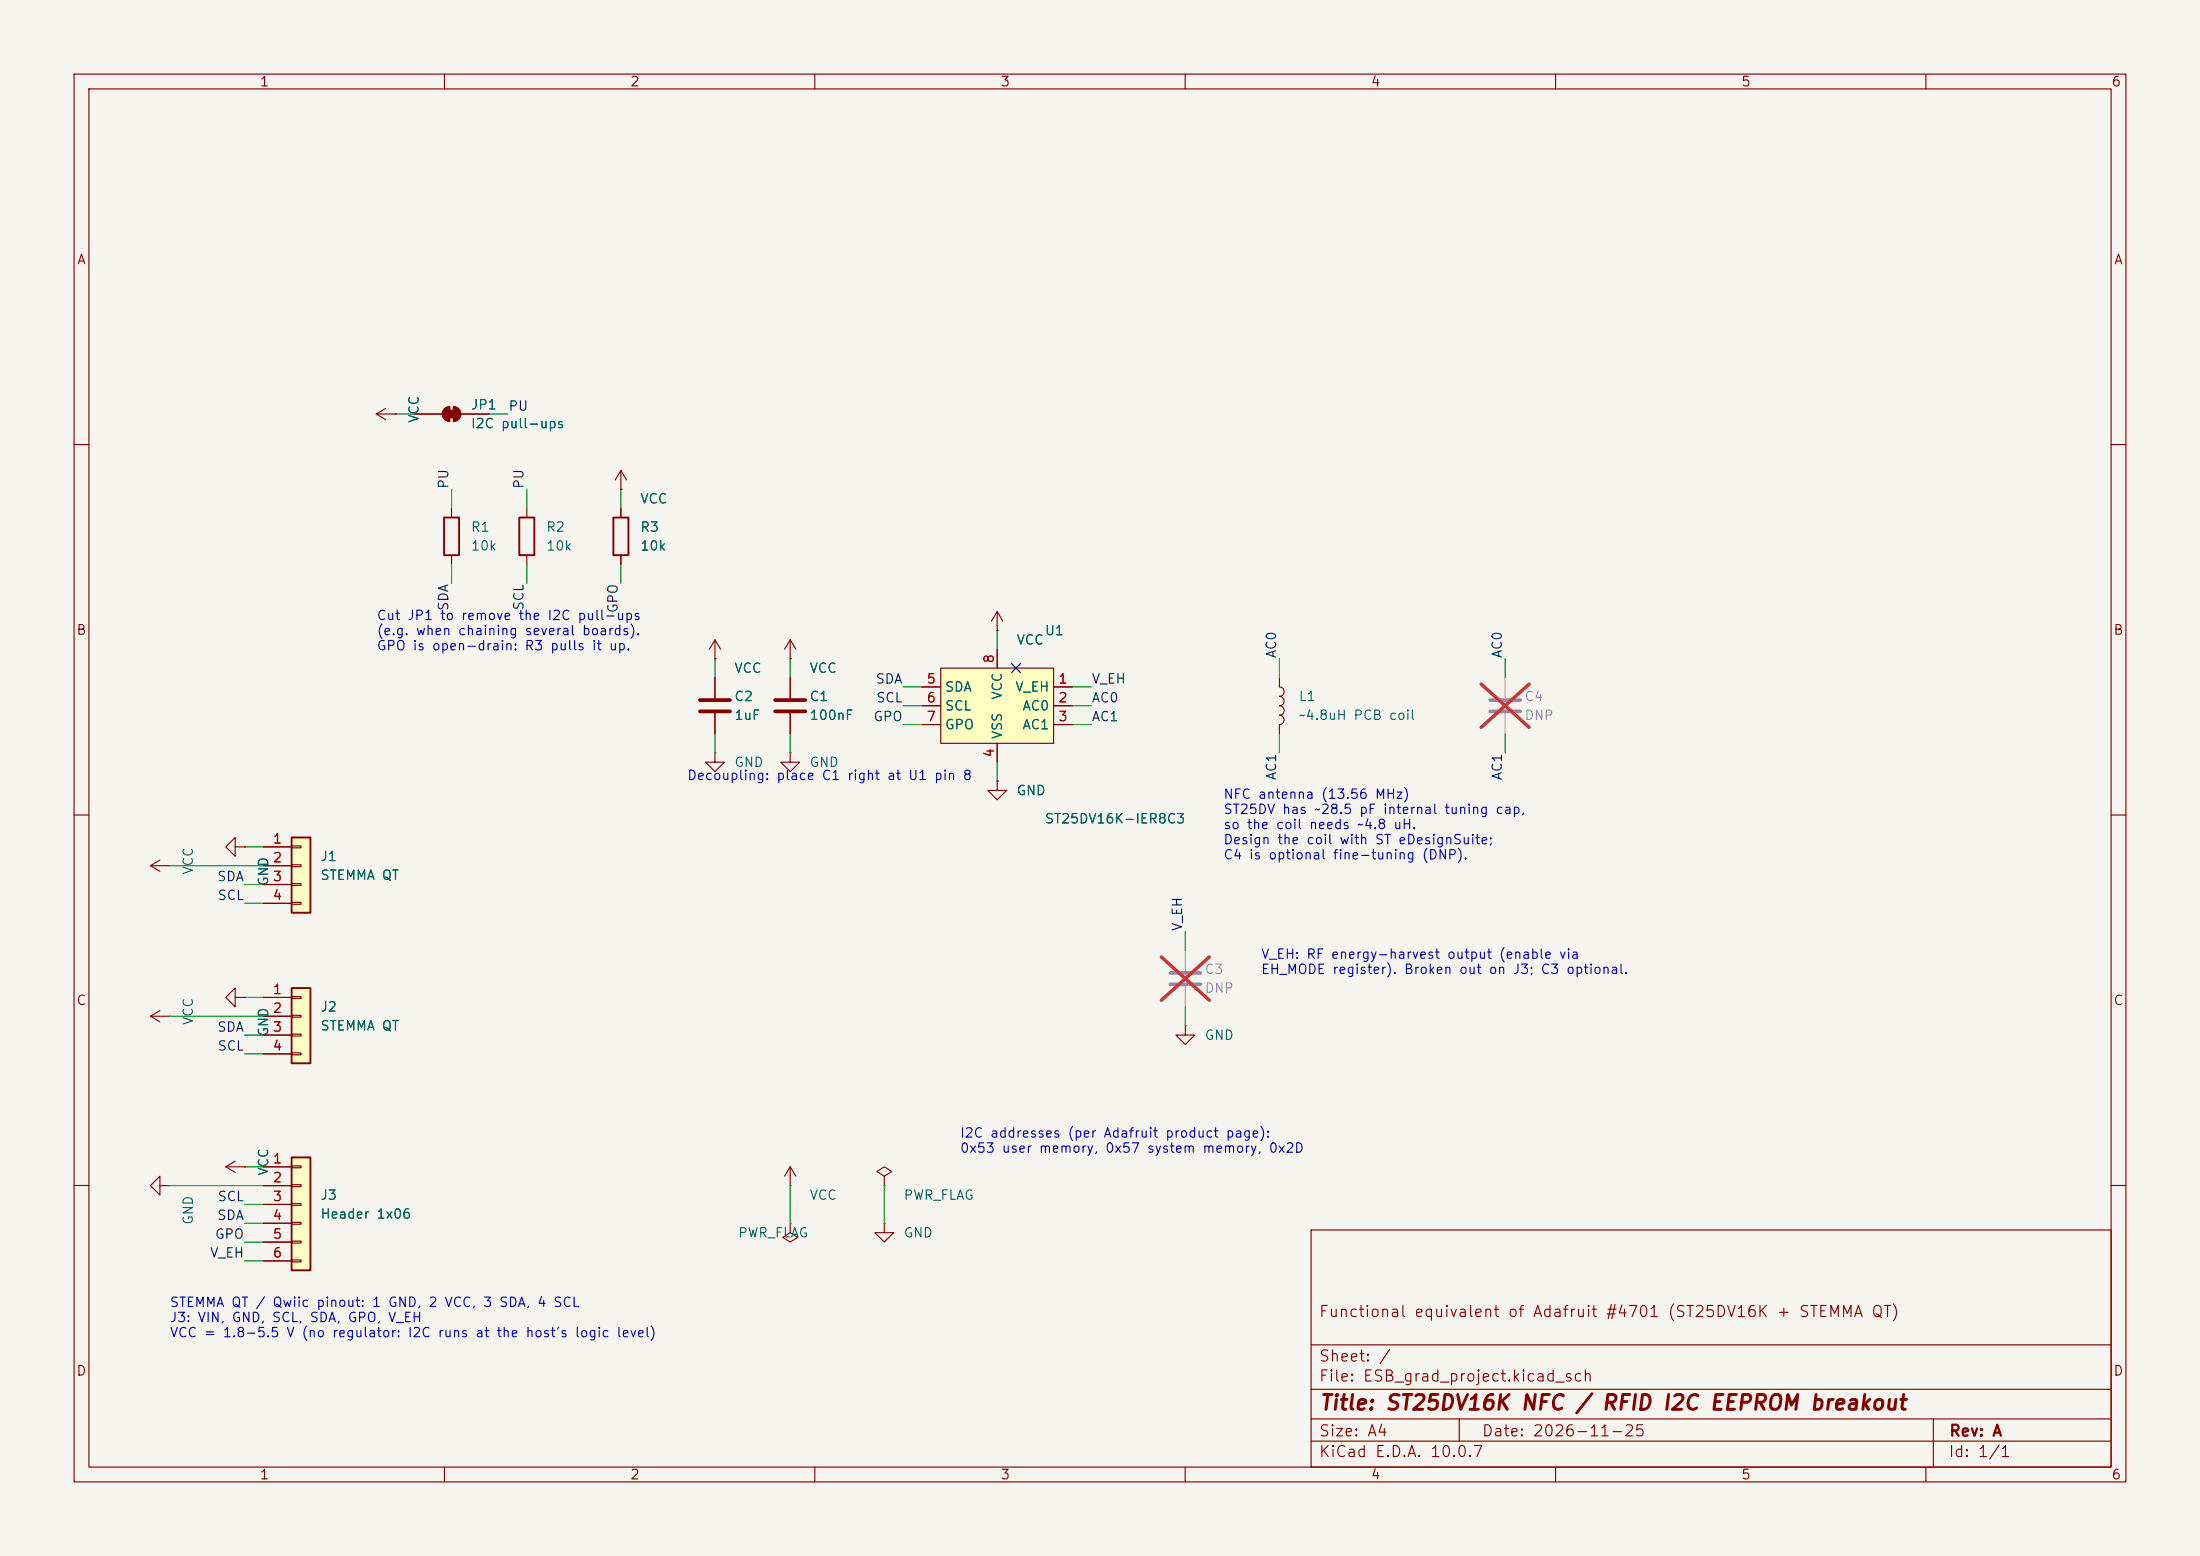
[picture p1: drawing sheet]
(kicad_sch
 (version 20260306)
 (generator "eeschema")
 (generator_version "10.0")
 (paper "A4")
 (title_block (title "ST25DV16K NFC / RFID I2C EEPROM breakout") (date "2026-11-25") (rev "A") (comment 1 "Functional equivalent of Adafruit #4701 (ST25DV16K + STEMMA QT)"))
 (lib_symbols
  (symbol "RF_NFC:ST25DV16K-IER8C3" (exclude_from_sim no) (in_bom yes) (on_board yes)
    (in_pos_files yes)
    (duplicate_pin_numbers_are_jumpers no)
    (property "Reference" "U" (at 6.35 6.35 0) (show_name no) (do_not_autoplace no) (effects (font (size 1.27 1.27))))
    (property "Value" "ST25DV16K-IER8C3" (at 10.795 -6.35 0) (show_name no) (do_not_autoplace no) (effects (font (size 1.27 1.27))))
    (property "Footprint" "Package_DFN_QFN:DFN-8-1EP_3x2mm_P0.5mm_EP1.36x1.46mm" (at 0 0 0) (show_name no) (do_not_autoplace no) (hide yes) (effects (font (size 1.27 1.27))))
    (property "Datasheet" "https://www.st.com/resource/en/datasheet/st25dv04k.pdf" (at 0 0 0) (show_name no) (do_not_autoplace no) (hide yes) (effects (font (size 1.27 1.27))))
    (property "Description" "Dynamic NFC/RFID tag IC with 16-Kbit EEPROM, UFDFPN-8" (at 0 0 0) (show_name no) (do_not_autoplace no) (hide yes) (effects (font (size 1.27 1.27))))
    (symbol "ST25DV16K-IER8C3_1_1"
    (rectangle (start -7.62 5.08) (end 7.62 -5.08) (stroke (width 0) (type default)) (fill (type background)))
    (pin power_out line (at 10.16 2.54 180) (length 2.54) (name "V_EH" (effects (font (size 1.27 1.27)))) (number "1" (effects (font (size 1.27 1.27)))))
    (pin passive line (at 10.16 0 180) (length 2.54) (name "AC0" (effects (font (size 1.27 1.27)))) (number "2" (effects (font (size 1.27 1.27)))))
    (pin passive line (at 10.16 -2.54 180) (length 2.54) (name "AC1" (effects (font (size 1.27 1.27)))) (number "3" (effects (font (size 1.27 1.27)))))
    (pin power_in line (at 0 -7.62 90) (length 2.54) (name "VSS" (effects (font (size 1.27 1.27)))) (number "4" (effects (font (size 1.27 1.27)))))
    (pin bidirectional line (at -10.16 2.54 0) (length 2.54) (name "SDA" (effects (font (size 1.27 1.27)))) (number "5" (effects (font (size 1.27 1.27)))))
    (pin input line (at -10.16 0 0) (length 2.54) (name "SCL" (effects (font (size 1.27 1.27)))) (number "6" (effects (font (size 1.27 1.27)))))
    (pin open_collector line (at -10.16 -2.54 0) (length 2.54) (name "GPO" (effects (font (size 1.27 1.27)))) (number "7" (effects (font (size 1.27 1.27)))))
    (pin power_in line (at 0 7.62 270) (length 2.54) (name "VCC" (effects (font (size 1.27 1.27)))) (number "8" (effects (font (size 1.27 1.27)))))
    (pin no_connect line (at 2.54 5.08 270) (length 2.54) (hide yes) (name "NC" (effects (font (size 1.27 1.27)))) (number "9" (effects (font (size 1.27 1.27))))))
    (embedded_fonts no))
  (symbol "power:GND"
    (power global)
    (pin_numbers (hide yes))
    (pin_names
    (offset 0) (hide yes)) (exclude_from_sim no) (in_bom yes) (on_board yes)
    (in_pos_files yes)
    (duplicate_pin_numbers_are_jumpers no)
    (property "Reference" "#PWR" (at 0 -6.35 0) (show_name no) (do_not_autoplace no) (hide yes) (effects (font (size 1.27 1.27))))
    (property "Value" "GND" (at 0 -3.81 0) (show_name no) (do_not_autoplace no) (effects (font (size 1.27 1.27))))
    (property "Footprint" "" (at 0 0 0) (show_name no) (do_not_autoplace no) (hide yes) (effects (font (size 1.27 1.27))))
    (property "Datasheet" "" (at 0 0 0) (show_name no) (do_not_autoplace no) (hide yes) (effects (font (size 1.27 1.27))))
    (property "Description" "Power symbol creates a global label with name \"GND\" , ground" (at 0 0 0) (show_name no) (do_not_autoplace no) (hide yes) (effects (font (size 1.27 1.27))))
    (symbol "GND_0_1"
    (polyline (pts (xy 0 0) (xy 0 -1.27) (xy 1.27 -1.27) (xy 0 -2.54) (xy -1.27 -1.27) (xy 0 -1.27)) (stroke (width 0) (type default)) (fill (type none))))
    (symbol "GND_1_1"
    (pin power_in line (at 0 0 270) (length 0) (name "" (effects (font (size 1.27 1.27)))) (number "1" (effects (font (size 1.27 1.27))))))
    (embedded_fonts no))
  (symbol "power:VCC"
    (power global)
    (pin_numbers (hide yes))
    (pin_names
    (offset 0) (hide yes)) (exclude_from_sim no) (in_bom yes) (on_board yes)
    (in_pos_files yes)
    (duplicate_pin_numbers_are_jumpers no)
    (property "Reference" "#PWR" (at 0 -3.81 0) (show_name no) (do_not_autoplace no) (hide yes) (effects (font (size 1.27 1.27))))
    (property "Value" "VCC" (at 0 3.556 0) (show_name no) (do_not_autoplace no) (effects (font (size 1.27 1.27))))
    (property "Footprint" "" (at 0 0 0) (show_name no) (do_not_autoplace no) (hide yes) (effects (font (size 1.27 1.27))))
    (property "Datasheet" "" (at 0 0 0) (show_name no) (do_not_autoplace no) (hide yes) (effects (font (size 1.27 1.27))))
    (property "Description" "Power symbol creates a global label with name \"VCC\"" (at 0 0 0) (show_name no) (do_not_autoplace no) (hide yes) (effects (font (size 1.27 1.27))))
    (symbol "VCC_0_1"
    (polyline (pts (xy -0.762 1.27) (xy 0 2.54)) (stroke (width 0) (type default)) (fill (type none)))
    (polyline (pts (xy 0 2.54) (xy 0.762 1.27)) (stroke (width 0) (type default)) (fill (type none)))
    (polyline (pts (xy 0 0) (xy 0 2.54)) (stroke (width 0) (type default)) (fill (type none))))
    (symbol "VCC_1_1"
    (pin power_in line (at 0 0 90) (length 0) (name "" (effects (font (size 1.27 1.27)))) (number "1" (effects (font (size 1.27 1.27))))))
    (embedded_fonts no))
  (symbol "Device:C"
    (pin_numbers (hide yes))
    (pin_names
    (offset 0.254)) (exclude_from_sim no) (in_bom yes) (on_board yes)
    (in_pos_files yes)
    (duplicate_pin_numbers_are_jumpers no)
    (property "Reference" "C" (at 0.635 2.54 0) (show_name no) (do_not_autoplace no) (effects (font (size 1.27 1.27)) (justify left)))
    (property "Value" "C" (at 0.635 -2.54 0) (show_name no) (do_not_autoplace no) (effects (font (size 1.27 1.27)) (justify left)))
    (property "Footprint" "" (at 0.9652 -3.81 0) (show_name no) (do_not_autoplace no) (hide yes) (effects (font (size 1.27 1.27))))
    (property "Datasheet" "" (at 0 0 0) (show_name no) (do_not_autoplace no) (hide yes) (effects (font (size 1.27 1.27))))
    (property "Description" "Unpolarized capacitor" (at 0 0 0) (show_name no) (do_not_autoplace no) (hide yes) (effects (font (size 1.27 1.27))))
    (symbol "C_0_1"
    (polyline (pts (xy -2.032 0.762) (xy 2.032 0.762)) (stroke (width 0.508) (type default)) (fill (type none)))
    (polyline (pts (xy -2.032 -0.762) (xy 2.032 -0.762)) (stroke (width 0.508) (type default)) (fill (type none))))
    (symbol "C_1_1"
    (pin passive line (at 0 3.81 270) (length 2.794) (name "" (effects (font (size 1.27 1.27)))) (number "1" (effects (font (size 1.27 1.27)))))
    (pin passive line (at 0 -3.81 90) (length 2.794) (name "" (effects (font (size 1.27 1.27)))) (number "2" (effects (font (size 1.27 1.27))))))
    (embedded_fonts no))
  (symbol "Device:L"
    (pin_numbers (hide yes))
    (pin_names
    (offset 1.016) (hide yes)) (exclude_from_sim no) (in_bom yes) (on_board yes)
    (in_pos_files yes)
    (duplicate_pin_numbers_are_jumpers no)
    (property "Reference" "L" (at -1.27 0 90) (show_name no) (do_not_autoplace no) (effects (font (size 1.27 1.27))))
    (property "Value" "L" (at 1.905 0 90) (show_name no) (do_not_autoplace no) (effects (font (size 1.27 1.27))))
    (property "Footprint" "" (at 0 0 0) (show_name no) (do_not_autoplace no) (hide yes) (effects (font (size 1.27 1.27))))
    (property "Datasheet" "" (at 0 0 0) (show_name no) (do_not_autoplace no) (hide yes) (effects (font (size 1.27 1.27))))
    (property "Description" "Inductor" (at 0 0 0) (show_name no) (do_not_autoplace no) (hide yes) (effects (font (size 1.27 1.27))))
    (symbol "L_0_1"
    (arc (start 0 2.54) (mid 0.6323 1.905) (end 0 1.27) (stroke (width 0) (type default)) (fill (type none)))
    (arc (start 0 1.27) (mid 0.6323 0.635) (end 0 0) (stroke (width 0) (type default)) (fill (type none)))
    (arc (start 0 0) (mid 0.6323 -0.635) (end 0 -1.27) (stroke (width 0) (type default)) (fill (type none)))
    (arc (start 0 -1.27) (mid 0.6323 -1.905) (end 0 -2.54) (stroke (width 0) (type default)) (fill (type none))))
    (symbol "L_1_1"
    (pin passive line (at 0 3.81 270) (length 1.27) (name "1" (effects (font (size 1.27 1.27)))) (number "1" (effects (font (size 1.27 1.27)))))
    (pin passive line (at 0 -3.81 90) (length 1.27) (name "2" (effects (font (size 1.27 1.27)))) (number "2" (effects (font (size 1.27 1.27))))))
    (embedded_fonts no))
  (symbol "Jumper:SolderJumper_2_Bridged"
    (pin_numbers (hide yes))
    (pin_names
    (offset 0) (hide yes)) (exclude_from_sim no) (in_bom no) (on_board yes)
    (in_pos_files yes)
    (duplicate_pin_numbers_are_jumpers no)
    (property "Reference" "JP" (at 0 2.032 0) (show_name no) (do_not_autoplace no) (effects (font (size 1.27 1.27))))
    (property "Value" "SolderJumper_2_Bridged" (at 0 -2.54 0) (show_name no) (do_not_autoplace no) (effects (font (size 1.27 1.27))))
    (property "Footprint" "" (at 0 0 0) (show_name no) (do_not_autoplace no) (hide yes) (effects (font (size 1.27 1.27))))
    (property "Datasheet" "" (at 0 -6.35 0) (show_name no) (do_not_autoplace no) (hide yes) (effects (font (size 1.27 1.27))))
    (property "Description" "Solder Jumper, 2-pole, closed/bridged" (at 0 -5.08 0) (show_name no) (do_not_autoplace no) (hide yes) (effects (font (size 1.27 1.27))))
    (symbol "SolderJumper_2_Bridged_0_1"
    (rectangle (start -0.508 0.508) (end 0.508 -0.508) (stroke (width 0.1524) (type default)) (fill (type outline)))
    (polyline (pts (xy -0.254 1.016) (xy -0.254 -1.016)) (stroke (width 0.1524) (type default)) (fill (type none)))
    (arc (start -0.254 -1.016) (mid -1.2656 0) (end -0.254 1.016) (stroke (width 0.1524) (type default)) (fill (type outline)))
    (arc (start 0.254 1.016) (mid 1.2656 0) (end 0.254 -1.016) (stroke (width 0.1524) (type default)) (fill (type outline)))
    (polyline (pts (xy 0.254 1.016) (xy 0.254 -1.016)) (stroke (width 0.1524) (type default)) (fill (type none))))
    (symbol "SolderJumper_2_Bridged_1_1"
    (pin passive line (at -5.08 0 0) (length 3.81) (name "A" (effects (font (size 1.27 1.27)))) (number "1" (effects (font (size 1.27 1.27)))))
    (pin passive line (at 5.08 0 180) (length 3.81) (name "B" (effects (font (size 1.27 1.27)))) (number "2" (effects (font (size 1.27 1.27))))))
    (embedded_fonts no))
  (symbol "Device:R"
    (pin_numbers (hide yes))
    (pin_names
    (offset 0)) (exclude_from_sim no) (in_bom yes) (on_board yes)
    (in_pos_files yes)
    (duplicate_pin_numbers_are_jumpers no)
    (property "Reference" "R" (at 2.032 0 90) (show_name no) (do_not_autoplace no) (effects (font (size 1.27 1.27))))
    (property "Value" "R" (at 0 0 90) (show_name no) (do_not_autoplace no) (effects (font (size 1.27 1.27))))
    (property "Footprint" "" (at -1.778 0 90) (show_name no) (do_not_autoplace no) (hide yes) (effects (font (size 1.27 1.27))))
    (property "Datasheet" "" (at 0 0 0) (show_name no) (do_not_autoplace no) (hide yes) (effects (font (size 1.27 1.27))))
    (property "Description" "Resistor" (at 0 0 0) (show_name no) (do_not_autoplace no) (hide yes) (effects (font (size 1.27 1.27))))
    (symbol "R_0_1"
    (rectangle (start -1.016 -2.54) (end 1.016 2.54) (stroke (width 0.254) (type default)) (fill (type none))))
    (symbol "R_1_1"
    (pin passive line (at 0 3.81 270) (length 1.27) (name "" (effects (font (size 1.27 1.27)))) (number "1" (effects (font (size 1.27 1.27)))))
    (pin passive line (at 0 -3.81 90) (length 1.27) (name "" (effects (font (size 1.27 1.27)))) (number "2" (effects (font (size 1.27 1.27))))))
    (embedded_fonts no))
  (symbol "Connector_Generic:Conn_01x04"
    (pin_names
    (offset 1.016) (hide yes)) (exclude_from_sim no) (in_bom yes) (on_board yes)
    (in_pos_files yes)
    (duplicate_pin_numbers_are_jumpers no)
    (property "Reference" "J" (at 0 5.08 0) (show_name no) (do_not_autoplace no) (effects (font (size 1.27 1.27))))
    (property "Value" "Conn_01x04" (at 0 -7.62 0) (show_name no) (do_not_autoplace no) (effects (font (size 1.27 1.27))))
    (property "Footprint" "" (at 0 0 0) (show_name no) (do_not_autoplace no) (hide yes) (effects (font (size 1.27 1.27))))
    (property "Datasheet" "" (at 0 0 0) (show_name no) (do_not_autoplace no) (hide yes) (effects (font (size 1.27 1.27))))
    (property "Description" "Generic connector, single row, 01x04, script generated (kicad-library-utils/schlib/autogen/connector/)" (at 0 0 0) (show_name no) (do_not_autoplace no) (hide yes) (effects (font (size 1.27 1.27))))
    (symbol "Conn_01x04_1_1"
    (rectangle (start -1.27 3.81) (end 1.27 -6.35) (stroke (width 0.254) (type default)) (fill (type background)))
    (rectangle (start -1.27 2.667) (end 0 2.413) (stroke (width 0.1524) (type default)) (fill (type none)))
    (rectangle (start -1.27 0.127) (end 0 -0.127) (stroke (width 0.1524) (type default)) (fill (type none)))
    (rectangle (start -1.27 -2.413) (end 0 -2.667) (stroke (width 0.1524) (type default)) (fill (type none)))
    (rectangle (start -1.27 -4.953) (end 0 -5.207) (stroke (width 0.1524) (type default)) (fill (type none)))
    (pin passive line (at -5.08 2.54 0) (length 3.81) (name "Pin_1" (effects (font (size 1.27 1.27)))) (number "1" (effects (font (size 1.27 1.27)))))
    (pin passive line (at -5.08 0 0) (length 3.81) (name "Pin_2" (effects (font (size 1.27 1.27)))) (number "2" (effects (font (size 1.27 1.27)))))
    (pin passive line (at -5.08 -2.54 0) (length 3.81) (name "Pin_3" (effects (font (size 1.27 1.27)))) (number "3" (effects (font (size 1.27 1.27)))))
    (pin passive line (at -5.08 -5.08 0) (length 3.81) (name "Pin_4" (effects (font (size 1.27 1.27)))) (number "4" (effects (font (size 1.27 1.27))))))
    (embedded_fonts no))
  (symbol "Connector_Generic:Conn_01x06"
    (pin_names
    (offset 1.016) (hide yes)) (exclude_from_sim no) (in_bom yes) (on_board yes)
    (in_pos_files yes)
    (duplicate_pin_numbers_are_jumpers no)
    (property "Reference" "J" (at 0 7.62 0) (show_name no) (do_not_autoplace no) (effects (font (size 1.27 1.27))))
    (property "Value" "Conn_01x06" (at 0 -10.16 0) (show_name no) (do_not_autoplace no) (effects (font (size 1.27 1.27))))
    (property "Footprint" "" (at 0 0 0) (show_name no) (do_not_autoplace no) (hide yes) (effects (font (size 1.27 1.27))))
    (property "Datasheet" "" (at 0 0 0) (show_name no) (do_not_autoplace no) (hide yes) (effects (font (size 1.27 1.27))))
    (property "Description" "Generic connector, single row, 01x06, script generated (kicad-library-utils/schlib/autogen/connector/)" (at 0 0 0) (show_name no) (do_not_autoplace no) (hide yes) (effects (font (size 1.27 1.27))))
    (symbol "Conn_01x06_1_1"
    (rectangle (start -1.27 6.35) (end 1.27 -8.89) (stroke (width 0.254) (type default)) (fill (type background)))
    (rectangle (start -1.27 5.207) (end 0 4.953) (stroke (width 0.1524) (type default)) (fill (type none)))
    (rectangle (start -1.27 2.667) (end 0 2.413) (stroke (width 0.1524) (type default)) (fill (type none)))
    (rectangle (start -1.27 0.127) (end 0 -0.127) (stroke (width 0.1524) (type default)) (fill (type none)))
    (rectangle (start -1.27 -2.413) (end 0 -2.667) (stroke (width 0.1524) (type default)) (fill (type none)))
    (rectangle (start -1.27 -4.953) (end 0 -5.207) (stroke (width 0.1524) (type default)) (fill (type none)))
    (rectangle (start -1.27 -7.493) (end 0 -7.747) (stroke (width 0.1524) (type default)) (fill (type none)))
    (pin passive line (at -5.08 5.08 0) (length 3.81) (name "Pin_1" (effects (font (size 1.27 1.27)))) (number "1" (effects (font (size 1.27 1.27)))))
    (pin passive line (at -5.08 2.54 0) (length 3.81) (name "Pin_2" (effects (font (size 1.27 1.27)))) (number "2" (effects (font (size 1.27 1.27)))))
    (pin passive line (at -5.08 0 0) (length 3.81) (name "Pin_3" (effects (font (size 1.27 1.27)))) (number "3" (effects (font (size 1.27 1.27)))))
    (pin passive line (at -5.08 -2.54 0) (length 3.81) (name "Pin_4" (effects (font (size 1.27 1.27)))) (number "4" (effects (font (size 1.27 1.27)))))
    (pin passive line (at -5.08 -5.08 0) (length 3.81) (name "Pin_5" (effects (font (size 1.27 1.27)))) (number "5" (effects (font (size 1.27 1.27)))))
    (pin passive line (at -5.08 -7.62 0) (length 3.81) (name "Pin_6" (effects (font (size 1.27 1.27)))) (number "6" (effects (font (size 1.27 1.27))))))
    (embedded_fonts no))
  (symbol "power:PWR_FLAG"
    (power global)
    (pin_numbers (hide yes))
    (pin_names
    (offset 0) (hide yes)) (exclude_from_sim no) (in_bom yes) (on_board yes)
    (in_pos_files yes)
    (duplicate_pin_numbers_are_jumpers no)
    (property "Reference" "#FLG" (at 0 1.905 0) (show_name no) (do_not_autoplace no) (hide yes) (effects (font (size 1.27 1.27))))
    (property "Value" "PWR_FLAG" (at 0 3.81 0) (show_name no) (do_not_autoplace no) (effects (font (size 1.27 1.27))))
    (property "Footprint" "" (at 0 0 0) (show_name no) (do_not_autoplace no) (hide yes) (effects (font (size 1.27 1.27))))
    (property "Datasheet" "" (at 0 0 0) (show_name no) (do_not_autoplace no) (hide yes) (effects (font (size 1.27 1.27))))
    (property "Description" "Special symbol for telling ERC where power comes from" (at 0 0 0) (show_name no) (do_not_autoplace no) (hide yes) (effects (font (size 1.27 1.27))))
    (symbol "PWR_FLAG_0_0"
    (pin power_out line (at 0 0 90) (length 0) (name "" (effects (font (size 1.27 1.27)))) (number "1" (effects (font (size 1.27 1.27))))))
    (symbol "PWR_FLAG_0_1"
    (polyline (pts (xy 0 0) (xy 0 1.27) (xy -1.016 1.905) (xy 0 2.54) (xy 1.016 1.905) (xy 0 1.27)) (stroke (width 0) (type default)) (fill (type none))))
    (embedded_fonts no)))
 (symbol (lib_id "RF_NFC:ST25DV16K-IER8C3") (at 134.62 95.25 0) (unit 1) (exclude_from_sim no) (in_bom yes) (on_board yes) (dnp no)
  (property "Reference" "U1" (at 140.97 85.09 0) (effects (font (size 1.27 1.27)) (justify left)))
  (property "Value" "ST25DV16K-IER8C3" (at 140.97 110.49 0) (effects (font (size 1.27 1.27)) (justify left)))
  (property "Footprint" "Package_DFN_QFN:DFN-8-1EP_3x2mm_P0.5mm_EP1.36x1.46mm" (at 134.62 95.25 0) (effects (font (size 1.27 1.27)) (justify left) (hide yes)))
  (property "Datasheet" "https://www.st.com/resource/en/datasheet/st25dv04k.pdf" (at 134.62 95.25 0) (effects (font (size 1.27 1.27)) (justify left) (hide yes)))
  (pin "1")
  (pin "2")
  (pin "3")
  (pin "4")
  (pin "5")
  (pin "6")
  (pin "7")
  (pin "8")
  (pin "9"))
 (wire (pts (xy 144.78 92.71) (xy 147.32 92.71)) (stroke (width 0) (type default)))
 (label "V_EH" (at 147.32 92.71 0) (fields_autoplaced yes) (effects (font (size 1.27 1.27)) (justify left bottom)))
 (wire (pts (xy 144.78 95.25) (xy 147.32 95.25)) (stroke (width 0) (type default)))
 (label "AC0" (at 147.32 95.25 0) (fields_autoplaced yes) (effects (font (size 1.27 1.27)) (justify left bottom)))
 (wire (pts (xy 144.78 97.79) (xy 147.32 97.79)) (stroke (width 0) (type default)))
 (label "AC1" (at 147.32 97.79 0) (fields_autoplaced yes) (effects (font (size 1.27 1.27)) (justify left bottom)))
 (wire (pts (xy 134.62 102.87) (xy 134.62 105.41)) (stroke (width 0) (type default)))
 (symbol (lib_id "power:GND") (at 134.62 105.41 0) (unit 1) (exclude_from_sim no) (in_bom no) (on_board yes) (dnp no)
  (property "Reference" "#PWR01" (at 137.16 104.14 0) (effects (font (size 1.27 1.27)) (justify left) (hide yes)))
  (property "Value" "GND" (at 137.16 106.68 0) (effects (font (size 1.27 1.27)) (justify left)))
  (property "Footprint" "" (at 134.62 105.41 0) (effects (font (size 1.27 1.27)) (justify left) (hide yes)))
  (property "Datasheet" "" (at 134.62 105.41 0) (effects (font (size 1.27 1.27)) (justify left) (hide yes)))
  (pin "1"))
 (wire (pts (xy 124.46 92.71) (xy 121.92 92.71)) (stroke (width 0) (type default)))
 (label "SDA" (at 121.92 92.71 180) (fields_autoplaced yes) (effects (font (size 1.27 1.27)) (justify right bottom)))
 (wire (pts (xy 124.46 95.25) (xy 121.92 95.25)) (stroke (width 0) (type default)))
 (label "SCL" (at 121.92 95.25 180) (fields_autoplaced yes) (effects (font (size 1.27 1.27)) (justify right bottom)))
 (wire (pts (xy 124.46 97.79) (xy 121.92 97.79)) (stroke (width 0) (type default)))
 (label "GPO" (at 121.92 97.79 180) (fields_autoplaced yes) (effects (font (size 1.27 1.27)) (justify right bottom)))
 (wire (pts (xy 134.62 87.63) (xy 134.62 85.09)) (stroke (width 0) (type default)))
 (symbol (lib_id "power:VCC") (at 134.62 85.09 0) (unit 1) (exclude_from_sim no) (in_bom no) (on_board yes) (dnp no)
  (property "Reference" "#PWR02" (at 137.16 83.82 0) (effects (font (size 1.27 1.27)) (justify left) (hide yes)))
  (property "Value" "VCC" (at 137.16 86.36 0) (effects (font (size 1.27 1.27)) (justify left)))
  (property "Footprint" "" (at 134.62 85.09 0) (effects (font (size 1.27 1.27)) (justify left) (hide yes)))
  (property "Datasheet" "" (at 134.62 85.09 0) (effects (font (size 1.27 1.27)) (justify left) (hide yes)))
  (pin "1"))
 (no_connect (at 137.16 90.17))
 (symbol (lib_id "Device:C") (at 106.68 95.25 0) (unit 1) (exclude_from_sim no) (in_bom yes) (on_board yes) (dnp no)
  (property "Reference" "C1" (at 109.22 93.98 0) (effects (font (size 1.27 1.27)) (justify left)))
  (property "Value" "100nF" (at 109.22 96.52 0) (effects (font (size 1.27 1.27)) (justify left)))
  (property "Footprint" "Capacitor_SMD:C_0805_2012Metric" (at 106.68 95.25 0) (effects (font (size 1.27 1.27)) (justify left) (hide yes)))
  (property "Datasheet" "" (at 106.68 95.25 0) (effects (font (size 1.27 1.27)) (justify left) (hide yes)))
  (pin "1")
  (pin "2"))
 (wire (pts (xy 106.68 91.44) (xy 106.68 88.90)) (stroke (width 0) (type default)))
 (symbol (lib_id "power:VCC") (at 106.68 88.90 0) (unit 1) (exclude_from_sim no) (in_bom no) (on_board yes) (dnp no)
  (property "Reference" "#PWR03" (at 109.22 87.63 0) (effects (font (size 1.27 1.27)) (justify left) (hide yes)))
  (property "Value" "VCC" (at 109.22 90.17 0) (effects (font (size 1.27 1.27)) (justify left)))
  (property "Footprint" "" (at 106.68 88.90 0) (effects (font (size 1.27 1.27)) (justify left) (hide yes)))
  (property "Datasheet" "" (at 106.68 88.90 0) (effects (font (size 1.27 1.27)) (justify left) (hide yes)))
  (pin "1"))
 (wire (pts (xy 106.68 99.06) (xy 106.68 101.60)) (stroke (width 0) (type default)))
 (symbol (lib_id "power:GND") (at 106.68 101.60 0) (unit 1) (exclude_from_sim no) (in_bom no) (on_board yes) (dnp no)
  (property "Reference" "#PWR04" (at 109.22 100.33 0) (effects (font (size 1.27 1.27)) (justify left) (hide yes)))
  (property "Value" "GND" (at 109.22 102.87 0) (effects (font (size 1.27 1.27)) (justify left)))
  (property "Footprint" "" (at 106.68 101.60 0) (effects (font (size 1.27 1.27)) (justify left) (hide yes)))
  (property "Datasheet" "" (at 106.68 101.60 0) (effects (font (size 1.27 1.27)) (justify left) (hide yes)))
  (pin "1"))
 (symbol (lib_id "Device:C") (at 96.52 95.25 0) (unit 1) (exclude_from_sim no) (in_bom yes) (on_board yes) (dnp no)
  (property "Reference" "C2" (at 99.06 93.98 0) (effects (font (size 1.27 1.27)) (justify left)))
  (property "Value" "1uF" (at 99.06 96.52 0) (effects (font (size 1.27 1.27)) (justify left)))
  (property "Footprint" "Capacitor_SMD:C_0805_2012Metric" (at 96.52 95.25 0) (effects (font (size 1.27 1.27)) (justify left) (hide yes)))
  (property "Datasheet" "" (at 96.52 95.25 0) (effects (font (size 1.27 1.27)) (justify left) (hide yes)))
  (pin "1")
  (pin "2"))
 (wire (pts (xy 96.52 91.44) (xy 96.52 88.90)) (stroke (width 0) (type default)))
 (symbol (lib_id "power:VCC") (at 96.52 88.90 0) (unit 1) (exclude_from_sim no) (in_bom no) (on_board yes) (dnp no)
  (property "Reference" "#PWR05" (at 99.06 87.63 0) (effects (font (size 1.27 1.27)) (justify left) (hide yes)))
  (property "Value" "VCC" (at 99.06 90.17 0) (effects (font (size 1.27 1.27)) (justify left)))
  (property "Footprint" "" (at 96.52 88.90 0) (effects (font (size 1.27 1.27)) (justify left) (hide yes)))
  (property "Datasheet" "" (at 96.52 88.90 0) (effects (font (size 1.27 1.27)) (justify left) (hide yes)))
  (pin "1"))
 (wire (pts (xy 96.52 99.06) (xy 96.52 101.60)) (stroke (width 0) (type default)))
 (symbol (lib_id "power:GND") (at 96.52 101.60 0) (unit 1) (exclude_from_sim no) (in_bom no) (on_board yes) (dnp no)
  (property "Reference" "#PWR06" (at 99.06 100.33 0) (effects (font (size 1.27 1.27)) (justify left) (hide yes)))
  (property "Value" "GND" (at 99.06 102.87 0) (effects (font (size 1.27 1.27)) (justify left)))
  (property "Footprint" "" (at 96.52 101.60 0) (effects (font (size 1.27 1.27)) (justify left) (hide yes)))
  (property "Datasheet" "" (at 96.52 101.60 0) (effects (font (size 1.27 1.27)) (justify left) (hide yes)))
  (pin "1"))
 (text "Decoupling: place C1 right at U1 pin 8" (exclude_from_sim no) (at 92.71 104.14 0) (effects (font (size 1.27 1.27)) (justify left top)))
 (symbol (lib_id "Device:L") (at 172.72 95.25 0) (unit 1) (exclude_from_sim no) (in_bom yes) (on_board yes) (dnp no)
  (property "Reference" "L1" (at 175.26 93.98 0) (effects (font (size 1.27 1.27)) (justify left)))
  (property "Value" "~4.8uH PCB coil" (at 175.26 96.52 0) (effects (font (size 1.27 1.27)) (justify left)))
  (property "Footprint" "" (at 172.72 95.25 0) (effects (font (size 1.27 1.27)) (justify left) (hide yes)))
  (property "Datasheet" "" (at 172.72 95.25 0) (effects (font (size 1.27 1.27)) (justify left) (hide yes)))
  (property "Description" "13.56 MHz loop antenna, PCB trace coil" (at 172.72 95.25 0) (effects (font (size 1.27 1.27)) (justify left) (hide yes)))
  (pin "1")
  (pin "2"))
 (wire (pts (xy 172.72 91.44) (xy 172.72 88.90)) (stroke (width 0) (type default)))
 (label "AC0" (at 172.72 88.90 90) (fields_autoplaced yes) (effects (font (size 1.27 1.27)) (justify left bottom)))
 (wire (pts (xy 172.72 99.06) (xy 172.72 101.60)) (stroke (width 0) (type default)))
 (label "AC1" (at 172.72 101.60 270) (fields_autoplaced yes) (effects (font (size 1.27 1.27)) (justify right bottom)))
 (symbol (lib_id "Device:C") (at 203.20 95.25 0) (unit 1) (exclude_from_sim no) (in_bom yes) (on_board yes) (dnp yes)
  (property "Reference" "C4" (at 205.74 93.98 0) (effects (font (size 1.27 1.27)) (justify left)))
  (property "Value" "DNP" (at 205.74 96.52 0) (effects (font (size 1.27 1.27)) (justify left)))
  (property "Footprint" "Capacitor_SMD:C_0805_2012Metric" (at 203.20 95.25 0) (effects (font (size 1.27 1.27)) (justify left) (hide yes)))
  (property "Datasheet" "" (at 203.20 95.25 0) (effects (font (size 1.27 1.27)) (justify left) (hide yes)))
  (pin "1")
  (pin "2"))
 (wire (pts (xy 203.20 91.44) (xy 203.20 88.90)) (stroke (width 0) (type default)))
 (label "AC0" (at 203.20 88.90 90) (fields_autoplaced yes) (effects (font (size 1.27 1.27)) (justify left bottom)))
 (wire (pts (xy 203.20 99.06) (xy 203.20 101.60)) (stroke (width 0) (type default)))
 (label "AC1" (at 203.20 101.60 270) (fields_autoplaced yes) (effects (font (size 1.27 1.27)) (justify right bottom)))
 (text "NFC antenna (13.56 MHz)\nST25DV has ~28.5 pF internal tuning cap,\nso the coil needs ~4.8 uH.\nDesign the coil with ST eDesignSuite;\nC4 is optional fine-tuning (DNP)." (exclude_from_sim no) (at 165.10 106.68 0) (effects (font (size 1.27 1.27)) (justify left top)))
 (symbol (lib_id "Device:C") (at 160.02 132.08 0) (unit 1) (exclude_from_sim no) (in_bom yes) (on_board yes) (dnp yes)
  (property "Reference" "C3" (at 162.56 130.81 0) (effects (font (size 1.27 1.27)) (justify left)))
  (property "Value" "DNP" (at 162.56 133.35 0) (effects (font (size 1.27 1.27)) (justify left)))
  (property "Footprint" "Capacitor_SMD:C_0805_2012Metric" (at 160.02 132.08 0) (effects (font (size 1.27 1.27)) (justify left) (hide yes)))
  (property "Datasheet" "" (at 160.02 132.08 0) (effects (font (size 1.27 1.27)) (justify left) (hide yes)))
  (pin "1")
  (pin "2"))
 (wire (pts (xy 160.02 128.27) (xy 160.02 125.73)) (stroke (width 0) (type default)))
 (label "V_EH" (at 160.02 125.73 90) (fields_autoplaced yes) (effects (font (size 1.27 1.27)) (justify left bottom)))
 (wire (pts (xy 160.02 135.89) (xy 160.02 138.43)) (stroke (width 0) (type default)))
 (symbol (lib_id "power:GND") (at 160.02 138.43 0) (unit 1) (exclude_from_sim no) (in_bom no) (on_board yes) (dnp no)
  (property "Reference" "#PWR07" (at 162.56 137.16 0) (effects (font (size 1.27 1.27)) (justify left) (hide yes)))
  (property "Value" "GND" (at 162.56 139.70 0) (effects (font (size 1.27 1.27)) (justify left)))
  (property "Footprint" "" (at 160.02 138.43 0) (effects (font (size 1.27 1.27)) (justify left) (hide yes)))
  (property "Datasheet" "" (at 160.02 138.43 0) (effects (font (size 1.27 1.27)) (justify left) (hide yes)))
  (pin "1"))
 (text "V_EH: RF energy-harvest output (enable via\nEH_MODE register). Broken out on J3; C3 optional." (exclude_from_sim no) (at 170.18 128.27 0) (effects (font (size 1.27 1.27)) (justify left top)))
 (symbol (lib_id "Jumper:SolderJumper_2_Bridged") (at 60.96 55.88 0) (unit 1) (exclude_from_sim no) (in_bom yes) (on_board yes) (dnp no)
  (property "Reference" "JP1" (at 63.50 54.61 0) (effects (font (size 1.27 1.27)) (justify left)))
  (property "Value" "I2C pull-ups" (at 63.50 57.15 0) (effects (font (size 1.27 1.27)) (justify left)))
  (property "Footprint" "Jumper:SolderJumper-2_P1.3mm_Bridged_RoundedPad1.0x1.5mm" (at 60.96 55.88 0) (effects (font (size 1.27 1.27)) (justify left) (hide yes)))
  (property "Datasheet" "" (at 60.96 55.88 0) (effects (font (size 1.27 1.27)) (justify left) (hide yes)))
  (pin "1")
  (pin "2"))
 (wire (pts (xy 55.88 55.88) (xy 53.34 55.88)) (stroke (width 0) (type default)))
 (symbol (lib_id "power:VCC") (at 53.34 55.88 90) (unit 1) (exclude_from_sim no) (in_bom no) (on_board yes) (dnp no)
  (property "Reference" "#PWR08" (at 55.88 54.61 0) (effects (font (size 1.27 1.27)) (justify left) (hide yes)))
  (property "Value" "VCC" (at 55.88 57.15 0) (effects (font (size 1.27 1.27)) (justify left)))
  (property "Footprint" "" (at 53.34 55.88 0) (effects (font (size 1.27 1.27)) (justify left) (hide yes)))
  (property "Datasheet" "" (at 53.34 55.88 0) (effects (font (size 1.27 1.27)) (justify left) (hide yes)))
  (pin "1"))
 (wire (pts (xy 66.04 55.88) (xy 68.58 55.88)) (stroke (width 0) (type default)))
 (label "PU" (at 68.58 55.88 0) (fields_autoplaced yes) (effects (font (size 1.27 1.27)) (justify left bottom)))
 (symbol (lib_id "Device:R") (at 60.96 72.39 0) (unit 1) (exclude_from_sim no) (in_bom yes) (on_board yes) (dnp no)
  (property "Reference" "R1" (at 63.50 71.12 0) (effects (font (size 1.27 1.27)) (justify left)))
  (property "Value" "10k" (at 63.50 73.66 0) (effects (font (size 1.27 1.27)) (justify left)))
  (property "Footprint" "Resistor_SMD:R_0805_2012Metric" (at 60.96 72.39 0) (effects (font (size 1.27 1.27)) (justify left) (hide yes)))
  (property "Datasheet" "" (at 60.96 72.39 0) (effects (font (size 1.27 1.27)) (justify left) (hide yes)))
  (pin "1")
  (pin "2"))
 (wire (pts (xy 60.96 68.58) (xy 60.96 66.04)) (stroke (width 0) (type default)))
 (label "PU" (at 60.96 66.04 90) (fields_autoplaced yes) (effects (font (size 1.27 1.27)) (justify left bottom)))
 (wire (pts (xy 60.96 76.20) (xy 60.96 78.74)) (stroke (width 0) (type default)))
 (label "SDA" (at 60.96 78.74 270) (fields_autoplaced yes) (effects (font (size 1.27 1.27)) (justify right bottom)))
 (symbol (lib_id "Device:R") (at 71.12 72.39 0) (unit 1) (exclude_from_sim no) (in_bom yes) (on_board yes) (dnp no)
  (property "Reference" "R2" (at 73.66 71.12 0) (effects (font (size 1.27 1.27)) (justify left)))
  (property "Value" "10k" (at 73.66 73.66 0) (effects (font (size 1.27 1.27)) (justify left)))
  (property "Footprint" "Resistor_SMD:R_0805_2012Metric" (at 71.12 72.39 0) (effects (font (size 1.27 1.27)) (justify left) (hide yes)))
  (property "Datasheet" "" (at 71.12 72.39 0) (effects (font (size 1.27 1.27)) (justify left) (hide yes)))
  (pin "1")
  (pin "2"))
 (wire (pts (xy 71.12 68.58) (xy 71.12 66.04)) (stroke (width 0) (type default)))
 (label "PU" (at 71.12 66.04 90) (fields_autoplaced yes) (effects (font (size 1.27 1.27)) (justify left bottom)))
 (wire (pts (xy 71.12 76.20) (xy 71.12 78.74)) (stroke (width 0) (type default)))
 (label "SCL" (at 71.12 78.74 270) (fields_autoplaced yes) (effects (font (size 1.27 1.27)) (justify right bottom)))
 (symbol (lib_id "Device:R") (at 83.82 72.39 0) (unit 1) (exclude_from_sim no) (in_bom yes) (on_board yes) (dnp no)
  (property "Reference" "R3" (at 86.36 71.12 0) (effects (font (size 1.27 1.27)) (justify left)))
  (property "Value" "10k" (at 86.36 73.66 0) (effects (font (size 1.27 1.27)) (justify left)))
  (property "Footprint" "Resistor_SMD:R_0805_2012Metric" (at 83.82 72.39 0) (effects (font (size 1.27 1.27)) (justify left) (hide yes)))
  (property "Datasheet" "" (at 83.82 72.39 0) (effects (font (size 1.27 1.27)) (justify left) (hide yes)))
  (pin "1")
  (pin "2"))
 (wire (pts (xy 83.82 68.58) (xy 83.82 66.04)) (stroke (width 0) (type default)))
 (symbol (lib_id "power:VCC") (at 83.82 66.04 0) (unit 1) (exclude_from_sim no) (in_bom no) (on_board yes) (dnp no)
  (property "Reference" "#PWR09" (at 86.36 64.77 0) (effects (font (size 1.27 1.27)) (justify left) (hide yes)))
  (property "Value" "VCC" (at 86.36 67.31 0) (effects (font (size 1.27 1.27)) (justify left)))
  (property "Footprint" "" (at 83.82 66.04 0) (effects (font (size 1.27 1.27)) (justify left) (hide yes)))
  (property "Datasheet" "" (at 83.82 66.04 0) (effects (font (size 1.27 1.27)) (justify left) (hide yes)))
  (pin "1"))
 (wire (pts (xy 83.82 76.20) (xy 83.82 78.74)) (stroke (width 0) (type default)))
 (label "GPO" (at 83.82 78.74 270) (fields_autoplaced yes) (effects (font (size 1.27 1.27)) (justify right bottom)))
 (text "Cut JP1 to remove the I2C pull-ups\n(e.g. when chaining several boards).\nGPO is open-drain: R3 pulls it up." (exclude_from_sim no) (at 50.80 82.55 0) (effects (font (size 1.27 1.27)) (justify left top)))
 (symbol (lib_id "Connector_Generic:Conn_01x04") (at 40.64 116.84 0) (unit 1) (exclude_from_sim no) (in_bom yes) (on_board yes) (dnp no)
  (property "Reference" "J1" (at 43.18 115.57 0) (effects (font (size 1.27 1.27)) (justify left)))
  (property "Value" "STEMMA QT" (at 43.18 118.11 0) (effects (font (size 1.27 1.27)) (justify left)))
  (property "Footprint" "Connector_JST:JST_SH_SM04B-SRSS-TB_1x04-1MP_P1.00mm_Horizontal" (at 40.64 116.84 0) (effects (font (size 1.27 1.27)) (justify left) (hide yes)))
  (property "Datasheet" "" (at 40.64 116.84 0) (effects (font (size 1.27 1.27)) (justify left) (hide yes)))
  (pin "1")
  (pin "2")
  (pin "3")
  (pin "4"))
 (wire (pts (xy 35.56 114.30) (xy 33.02 114.30)) (stroke (width 0) (type default)))
 (symbol (lib_id "power:GND") (at 33.02 114.30 270) (unit 1) (exclude_from_sim no) (in_bom no) (on_board yes) (dnp no)
  (property "Reference" "#PWR10" (at 35.56 113.03 0) (effects (font (size 1.27 1.27)) (justify left) (hide yes)))
  (property "Value" "GND" (at 35.56 115.57 0) (effects (font (size 1.27 1.27)) (justify left)))
  (property "Footprint" "" (at 33.02 114.30 0) (effects (font (size 1.27 1.27)) (justify left) (hide yes)))
  (property "Datasheet" "" (at 33.02 114.30 0) (effects (font (size 1.27 1.27)) (justify left) (hide yes)))
  (pin "1"))
 (wire (pts (xy 35.56 116.84) (xy 22.86 116.84)) (stroke (width 0) (type default)))
 (symbol (lib_id "power:VCC") (at 22.86 116.84 90) (unit 1) (exclude_from_sim no) (in_bom no) (on_board yes) (dnp no)
  (property "Reference" "#PWR11" (at 25.40 115.57 0) (effects (font (size 1.27 1.27)) (justify left) (hide yes)))
  (property "Value" "VCC" (at 25.40 118.11 0) (effects (font (size 1.27 1.27)) (justify left)))
  (property "Footprint" "" (at 22.86 116.84 0) (effects (font (size 1.27 1.27)) (justify left) (hide yes)))
  (property "Datasheet" "" (at 22.86 116.84 0) (effects (font (size 1.27 1.27)) (justify left) (hide yes)))
  (pin "1"))
 (wire (pts (xy 35.56 119.38) (xy 33.02 119.38)) (stroke (width 0) (type default)))
 (label "SDA" (at 33.02 119.38 180) (fields_autoplaced yes) (effects (font (size 1.27 1.27)) (justify right bottom)))
 (wire (pts (xy 35.56 121.92) (xy 33.02 121.92)) (stroke (width 0) (type default)))
 (label "SCL" (at 33.02 121.92 180) (fields_autoplaced yes) (effects (font (size 1.27 1.27)) (justify right bottom)))
 (symbol (lib_id "Connector_Generic:Conn_01x04") (at 40.64 137.16 0) (unit 1) (exclude_from_sim no) (in_bom yes) (on_board yes) (dnp no)
  (property "Reference" "J2" (at 43.18 135.89 0) (effects (font (size 1.27 1.27)) (justify left)))
  (property "Value" "STEMMA QT" (at 43.18 138.43 0) (effects (font (size 1.27 1.27)) (justify left)))
  (property "Footprint" "Connector_JST:JST_SH_SM04B-SRSS-TB_1x04-1MP_P1.00mm_Horizontal" (at 40.64 137.16 0) (effects (font (size 1.27 1.27)) (justify left) (hide yes)))
  (property "Datasheet" "" (at 40.64 137.16 0) (effects (font (size 1.27 1.27)) (justify left) (hide yes)))
  (pin "1")
  (pin "2")
  (pin "3")
  (pin "4"))
 (wire (pts (xy 35.56 134.62) (xy 33.02 134.62)) (stroke (width 0) (type default)))
 (symbol (lib_id "power:GND") (at 33.02 134.62 270) (unit 1) (exclude_from_sim no) (in_bom no) (on_board yes) (dnp no)
  (property "Reference" "#PWR12" (at 35.56 133.35 0) (effects (font (size 1.27 1.27)) (justify left) (hide yes)))
  (property "Value" "GND" (at 35.56 135.89 0) (effects (font (size 1.27 1.27)) (justify left)))
  (property "Footprint" "" (at 33.02 134.62 0) (effects (font (size 1.27 1.27)) (justify left) (hide yes)))
  (property "Datasheet" "" (at 33.02 134.62 0) (effects (font (size 1.27 1.27)) (justify left) (hide yes)))
  (pin "1"))
 (wire (pts (xy 35.56 137.16) (xy 22.86 137.16)) (stroke (width 0) (type default)))
 (symbol (lib_id "power:VCC") (at 22.86 137.16 90) (unit 1) (exclude_from_sim no) (in_bom no) (on_board yes) (dnp no)
  (property "Reference" "#PWR13" (at 25.40 135.89 0) (effects (font (size 1.27 1.27)) (justify left) (hide yes)))
  (property "Value" "VCC" (at 25.40 138.43 0) (effects (font (size 1.27 1.27)) (justify left)))
  (property "Footprint" "" (at 22.86 137.16 0) (effects (font (size 1.27 1.27)) (justify left) (hide yes)))
  (property "Datasheet" "" (at 22.86 137.16 0) (effects (font (size 1.27 1.27)) (justify left) (hide yes)))
  (pin "1"))
 (wire (pts (xy 35.56 139.70) (xy 33.02 139.70)) (stroke (width 0) (type default)))
 (label "SDA" (at 33.02 139.70 180) (fields_autoplaced yes) (effects (font (size 1.27 1.27)) (justify right bottom)))
 (wire (pts (xy 35.56 142.24) (xy 33.02 142.24)) (stroke (width 0) (type default)))
 (label "SCL" (at 33.02 142.24 180) (fields_autoplaced yes) (effects (font (size 1.27 1.27)) (justify right bottom)))
 (symbol (lib_id "Connector_Generic:Conn_01x06") (at 40.64 162.56 0) (unit 1) (exclude_from_sim no) (in_bom yes) (on_board yes) (dnp no)
  (property "Reference" "J3" (at 43.18 161.29 0) (effects (font (size 1.27 1.27)) (justify left)))
  (property "Value" "Header 1x06" (at 43.18 163.83 0) (effects (font (size 1.27 1.27)) (justify left)))
  (property "Footprint" "Connector_PinHeader_2.54mm:PinHeader_1x06_P2.54mm_Vertical" (at 40.64 162.56 0) (effects (font (size 1.27 1.27)) (justify left) (hide yes)))
  (property "Datasheet" "" (at 40.64 162.56 0) (effects (font (size 1.27 1.27)) (justify left) (hide yes)))
  (pin "1")
  (pin "2")
  (pin "3")
  (pin "4")
  (pin "5")
  (pin "6"))
 (wire (pts (xy 35.56 157.48) (xy 33.02 157.48)) (stroke (width 0) (type default)))
 (symbol (lib_id "power:VCC") (at 33.02 157.48 90) (unit 1) (exclude_from_sim no) (in_bom no) (on_board yes) (dnp no)
  (property "Reference" "#PWR14" (at 35.56 156.21 0) (effects (font (size 1.27 1.27)) (justify left) (hide yes)))
  (property "Value" "VCC" (at 35.56 158.75 0) (effects (font (size 1.27 1.27)) (justify left)))
  (property "Footprint" "" (at 33.02 157.48 0) (effects (font (size 1.27 1.27)) (justify left) (hide yes)))
  (property "Datasheet" "" (at 33.02 157.48 0) (effects (font (size 1.27 1.27)) (justify left) (hide yes)))
  (pin "1"))
 (wire (pts (xy 35.56 160.02) (xy 22.86 160.02)) (stroke (width 0) (type default)))
 (symbol (lib_id "power:GND") (at 22.86 160.02 270) (unit 1) (exclude_from_sim no) (in_bom no) (on_board yes) (dnp no)
  (property "Reference" "#PWR15" (at 25.40 158.75 0) (effects (font (size 1.27 1.27)) (justify left) (hide yes)))
  (property "Value" "GND" (at 25.40 161.29 0) (effects (font (size 1.27 1.27)) (justify left)))
  (property "Footprint" "" (at 22.86 160.02 0) (effects (font (size 1.27 1.27)) (justify left) (hide yes)))
  (property "Datasheet" "" (at 22.86 160.02 0) (effects (font (size 1.27 1.27)) (justify left) (hide yes)))
  (pin "1"))
 (wire (pts (xy 35.56 162.56) (xy 33.02 162.56)) (stroke (width 0) (type default)))
 (label "SCL" (at 33.02 162.56 180) (fields_autoplaced yes) (effects (font (size 1.27 1.27)) (justify right bottom)))
 (wire (pts (xy 35.56 165.10) (xy 33.02 165.10)) (stroke (width 0) (type default)))
 (label "SDA" (at 33.02 165.10 180) (fields_autoplaced yes) (effects (font (size 1.27 1.27)) (justify right bottom)))
 (wire (pts (xy 35.56 167.64) (xy 33.02 167.64)) (stroke (width 0) (type default)))
 (label "GPO" (at 33.02 167.64 180) (fields_autoplaced yes) (effects (font (size 1.27 1.27)) (justify right bottom)))
 (wire (pts (xy 35.56 170.18) (xy 33.02 170.18)) (stroke (width 0) (type default)))
 (label "V_EH" (at 33.02 170.18 180) (fields_autoplaced yes) (effects (font (size 1.27 1.27)) (justify right bottom)))
 (text "STEMMA QT / Qwiic pinout: 1 GND, 2 VCC, 3 SDA, 4 SCL\nJ3: VIN, GND, SCL, SDA, GPO, V_EH\nVCC = 1.8-5.5 V (no regulator: I2C runs at the host's logic level)" (exclude_from_sim no) (at 22.86 175.26 0) (effects (font (size 1.27 1.27)) (justify left top)))
 (wire (pts (xy 106.68 160.02) (xy 106.68 165.10)) (stroke (width 0) (type default)))
 (symbol (lib_id "power:VCC") (at 106.68 160.02 0) (unit 1) (exclude_from_sim no) (in_bom no) (on_board yes) (dnp no)
  (property "Reference" "#PWR16" (at 109.22 158.75 0) (effects (font (size 1.27 1.27)) (justify left) (hide yes)))
  (property "Value" "VCC" (at 109.22 161.29 0) (effects (font (size 1.27 1.27)) (justify left)))
  (property "Footprint" "" (at 106.68 160.02 0) (effects (font (size 1.27 1.27)) (justify left) (hide yes)))
  (property "Datasheet" "" (at 106.68 160.02 0) (effects (font (size 1.27 1.27)) (justify left) (hide yes)))
  (pin "1"))
 (symbol (lib_id "power:PWR_FLAG") (at 106.68 165.10 180) (unit 1) (exclude_from_sim no) (in_bom no) (on_board yes) (dnp no)
  (property "Reference" "#FLG01" (at 109.22 163.83 0) (effects (font (size 1.27 1.27)) (justify left) (hide yes)))
  (property "Value" "PWR_FLAG" (at 109.22 166.37 0) (effects (font (size 1.27 1.27)) (justify left)))
  (property "Footprint" "" (at 106.68 165.10 0) (effects (font (size 1.27 1.27)) (justify left) (hide yes)))
  (property "Datasheet" "" (at 106.68 165.10 0) (effects (font (size 1.27 1.27)) (justify left) (hide yes)))
  (pin "1"))
 (wire (pts (xy 119.38 160.02) (xy 119.38 165.10)) (stroke (width 0) (type default)))
 (symbol (lib_id "power:GND") (at 119.38 165.10 0) (unit 1) (exclude_from_sim no) (in_bom no) (on_board yes) (dnp no)
  (property "Reference" "#PWR17" (at 121.92 163.83 0) (effects (font (size 1.27 1.27)) (justify left) (hide yes)))
  (property "Value" "GND" (at 121.92 166.37 0) (effects (font (size 1.27 1.27)) (justify left)))
  (property "Footprint" "" (at 119.38 165.10 0) (effects (font (size 1.27 1.27)) (justify left) (hide yes)))
  (property "Datasheet" "" (at 119.38 165.10 0) (effects (font (size 1.27 1.27)) (justify left) (hide yes)))
  (pin "1"))
 (symbol (lib_id "power:PWR_FLAG") (at 119.38 160.02 0) (unit 1) (exclude_from_sim no) (in_bom no) (on_board yes) (dnp no)
  (property "Reference" "#FLG02" (at 121.92 158.75 0) (effects (font (size 1.27 1.27)) (justify left) (hide yes)))
  (property "Value" "PWR_FLAG" (at 121.92 161.29 0) (effects (font (size 1.27 1.27)) (justify left)))
  (property "Footprint" "" (at 119.38 160.02 0) (effects (font (size 1.27 1.27)) (justify left) (hide yes)))
  (property "Datasheet" "" (at 119.38 160.02 0) (effects (font (size 1.27 1.27)) (justify left) (hide yes)))
  (pin "1"))
 (text "I2C addresses (per Adafruit product page):\n0x53 user memory, 0x57 system memory, 0x2D" (exclude_from_sim no) (at 129.54 152.40 0) (effects (font (size 1.27 1.27)) (justify left top)))
 (sheet_instances (path "" (page "1")))
 (embedded_fonts no))
